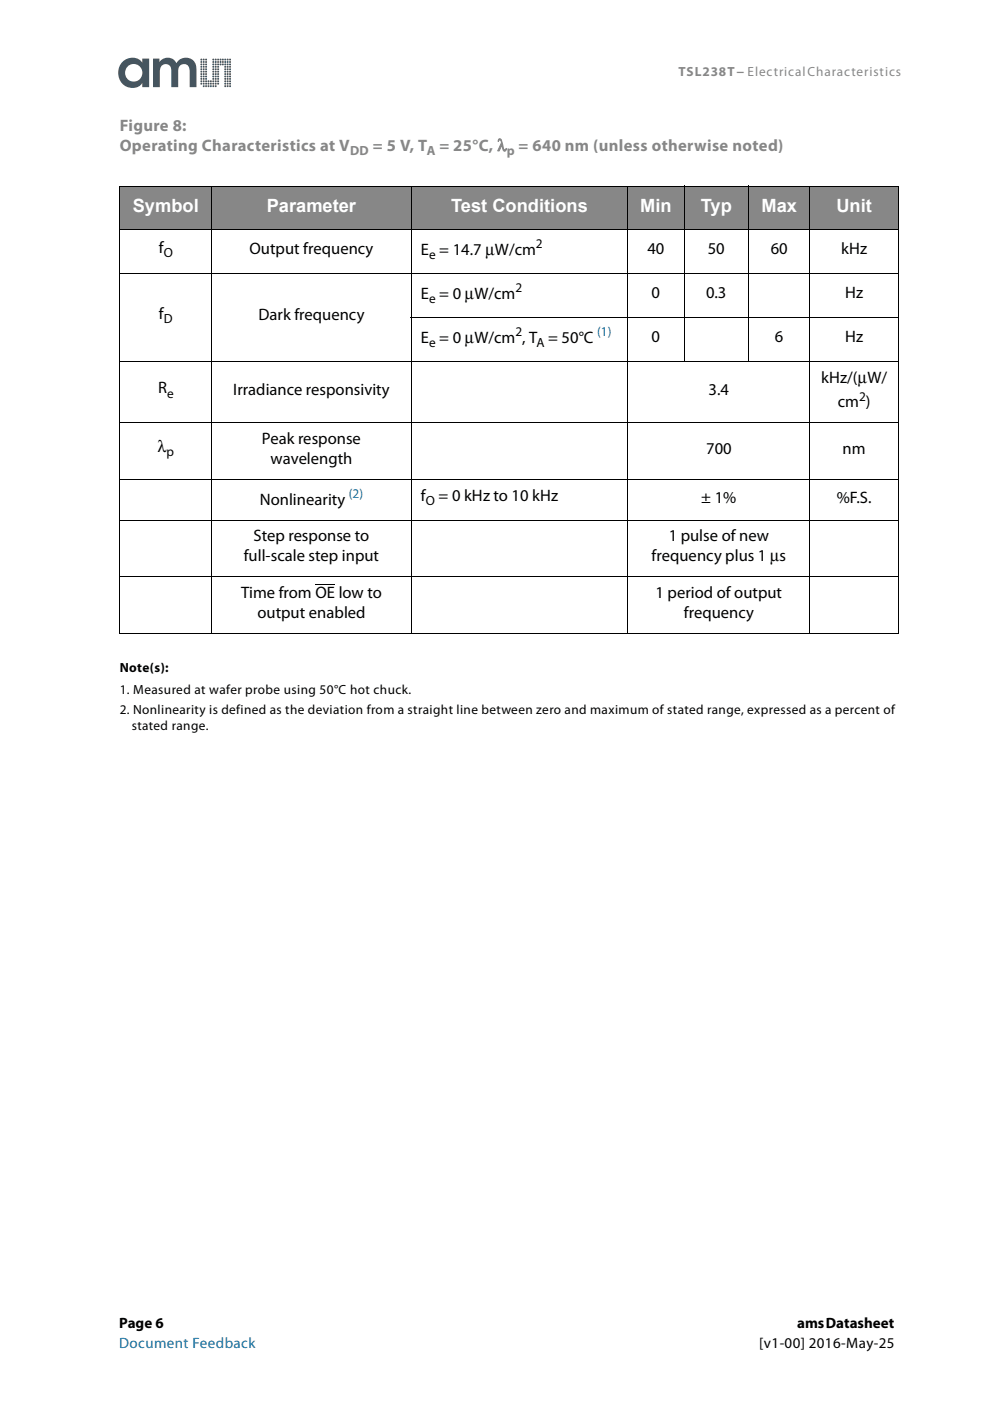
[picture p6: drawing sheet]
<svg xmlns="http://www.w3.org/2000/svg" width="210mm" height="297mm" viewBox="0 0 210 297" stroke-linecap="round" stroke-linejoin="round" font-family="sans-serif">
<g fill="#46555f">
<path d="M48.7 18.1h.2v.3h-.3z"/>
<path d="M48.6 17.6h.3v.3h-.3z"/>
<path d="M48.6 17.1h.3v.3h-.3z"/>
<path d="M48.6 16.6h.3v.3h-.3z"/>
<path d="M48.6 16.1h.3v.3l-.3-.1z"/>
<path d="M48.6 15.5l.3 .1v.3l-.3-.1z"/>
<path d="M48.6 15h.3v.3h-.3z"/>
<path d="M48.6 14.5h.3v.3h-.3z"/>
<path d="M48.6 14h.3v.3h-.3z"/>
<path d="M48.6 13.5h.3v.3h-.3z"/>
<path d="M48.6 13h.3v.3h-.3z"/>
<path d="M48.6 12.5h.3v.3h-.3z"/>
<path d="M48.1 18.1h.3v.3h-.3z"/>
<path d="M48.1 17.6h.3v.3h-.3z"/>
<path d="M48.1 17.1h.3v.3h-.3z"/>
<path d="M48.1 16.6h.3v.3h-.3z"/>
<path d="M48.1 16.1h.3v.3h-.3z"/>
<path d="M48.1 15.5l.3 .1v.3l-.3-.1z"/>
<path d="M48.1 15h.3v.3h-.3z"/>
<path d="M48.1 14.5h.3v.3h-.3z"/>
<path d="M48.1 14h.3v.3h-.3z"/>
<path d="M48.1 13.5h.3v.3h-.3z"/>
<path d="M48.1 13h.3v.3h-.3z"/>
<path d="M48.1 12.5h.3v.3h-.3z"/>
<path d="M47.6 16.1h.3v.3h-.3z"/>
<path d="M47.6 15.5l.3 .1v.3l-.3-.1z"/>
<path d="M47.6 15h.3v.3h-.3z"/>
<path d="M47.6 14.5h.3v.3h-.3z"/>
<path d="M47.6 12.5h.3v.3h-.3z"/>
<path d="M47.6 13h.3v.3h-.3z"/>
<path d="M47.6 13.5h.3v.3h-.3z"/>
<path d="M47.6 14h.3v.3h-.3z"/>
<path d="M47.6 16.6h.3v.3h-.3z"/>
<path d="M47.6 17.1h.3v.3h-.3z"/>
<path d="M47.6 17.6h.3v.3h-.3z"/>
<path d="M47.6 18.1h.3v.3h-.3z"/>
<path d="M47.1 13.5h.3v.3h-.3z"/>
<path d="M47.1 13h.3v.3h-.3z"/>
<path d="M47.1 12.5h.3v.3h-.3z"/>
<path d="M46.6 13.5h.3v.3h-.3z"/>
<path d="M46.6 13h.3v.3h-.3z"/>
<path d="M46.6 12.5h.3v.3h-.3z"/>
<path d="M46.1 17.6h.3v.3h-.3z"/>
<path d="M46.1 17.1h.3v.3h-.3z"/>
<path d="M46.1 16.6h.3v.3h-.3z"/>
<path d="M46.1 16.1h.3v.3h-.3z"/>
<path d="M46.1 15.5l.3 .1v.3l-.3-.1z"/>
<path d="M46.1 15h.3v.3h-.3z"/>
<path d="M46.1 14.5h.3v.3h-.3z"/>
<path d="M46.1 14h.3v.3h-.3z"/>
<path d="M46.1 13.5h.3v.3h-.3z"/>
<path d="M46.1 13h.3v.3h-.3z"/>
<path d="M46.1 12.5h.3v.3h-.3z"/>
<path d="M45.6 16.1h.3v.3h-.3z"/>
<path d="M45.6 15.5l.3 .1v.3l-.3-.1z"/>
<path d="M45.6 15h.3v.3h-.3z"/>
<path d="M45.6 14.5h.3v.3h-.3z"/>
<path d="M45.6 12.5h.3v.3h-.3z"/>
<path d="M45.6 13h.3v.3h-.3z"/>
<path d="M45.6 13.5h.3v.3h-.3z"/>
<path d="M45.6 14h.3v.3h-.3z"/>
<path d="M45.6 16.6h.3v.3h-.3z"/>
<path d="M45.6 17.1h.3v.3h-.3z"/>
<path d="M45.6 17.6h.3v.3h-.3z"/>
<path d="M45.6 18.1h.3v.3h-.3z"/>
<path d="M45.1 18.1h.3v.3h-.3z"/>
<path d="M45.1 17.6h.3v.3h-.3z"/>
<path d="M45.1 17.1h.3v.3h-.3z"/>
<path d="M45.1 16.6h.3v.3h-.3z"/>
<path d="M45.1 16.1h.3v.3l-.3-.1z"/>
<path d="M45.1 15.5l.3 .1v.3l-.3-.1z"/>
<path d="M45.1 15h.3v.3h-.3z"/>
<path d="M45.1 14.5h.3v.3h-.3z"/>
<path d="M45.1 14h.3v.3h-.3z"/>
<path d="M45.1 13.5h.3v.3h-.3z"/>
<path d="M45.1 13h.3v.3h-.3z"/>
<path d="M45.1 12.5h.3v.3h-.3z"/>
<path d="M44.6 17.1h.2v.3h-.2z"/>
<path d="M44.6 17.6h.2v.3h-.2z"/>
<path d="M44.5 18.1h.3v.3h-.2z"/>
<path d="M44 17.1h.4v.3h-.4z"/>
<path d="M44.1 17.6h.3v.3h-.3z"/>
<path d="M44 18.1h.3l.1 .3h-.3z"/>
<path d="M43.5 16.1h.4v.3h-.4z"/>
<path d="M43.6 15.5l.2 .1v.3l-.3-.1z"/>
<path d="M43.6 15h.2v.3h-.3z"/>
<path d="M43.5 14.5h.3v.3h-.2z"/>
<path d="M43.6 12.5h.3l-.1 .3h-.3z"/>
<path d="M43.6 13h.3l-.1 .3h-.3z"/>
<path d="M43.5 13.5h.4l-.1 .3h-.2z"/>
<path d="M43.5 14h.4l-.1 .3h-.2z"/>
<path d="M43.5 16.6h.4l-.1 .3h-.3z"/>
<path d="M43.5 17.1h.3v.3h-.3z"/>
<path d="M43.6 17.6h.2v.3h-.2z"/>
<path d="M43.5 18.1h.3v.3h-.2z"/>
<path d="M43.1 18.1h.2v.3h-.2z"/>
<path d="M43 17.6h.3v.3h-.2z"/>
<path d="M43.1 17.1h.2v.3h-.3z"/>
<path d="M43.1 16.6h.2v.3h-.3z"/>
<path d="M43 16.1h.3v.3l-.3-.1z"/>
<path d="M43.1 15.5l.2 .1v.3l-.3-.1z"/>
<path d="M43.1 15h.2v.3h-.3z"/>
<path d="M43.1 14.5h.2v.3h-.3z"/>
<path d="M43.1 14h.2v.3h-.2z"/>
<path d="M43 13.5h.3v.3h-.3z"/>
<path d="M43.1 13h.2v.3h-.2z"/>
<path d="M43.1 12.5h.2v.3h-.2z"/>
<path d="M42.5 17.6h.3v.3h-.3z"/>
<path d="M42.6 17.1h.2v.3h-.3z"/>
<path d="M42.5 16.6h.3v.3h-.3z"/>
<path d="M42.5 16.1h.3v.3h-.3z"/>
<path d="M42.5 15.5l.3 .1v.3l-.3-.1z"/>
<path d="M42.5 15h.3v.3h-.3z"/>
<path d="M42.5 14.5h.3v.3h-.3z"/>
<path d="M42.5 14h.3v.3h-.3z"/>
<path d="M42.5 13.5h.3v.3h-.3z"/>
<path d="M42.5 13h.3v.3h-.3z"/>
<path d="M26 13.1a3.2 3.2 0 0 0-.5 4.1 3.2 3.2 0 0 0 4 1.1l.7-.7v.9h1.4v-6.1h-1.4v.9a2.67 2.67 0 0 0-4.2-.2zM26.5 15.4a1.85 1.85 0 0 1 3.7 0 1.85 1.85 0 0 1-3.7 0zM32.4 12.4v6.1h1.5v-3.2a1.27 1.27 0 0 1 .7-1.6 1.27 1.27 0 0 1 1.6 .7l.1 4.1h1.5v-3.2a1.27 1.27 0 0 1 1.1-1.7 1.27 1.27 0 0 1 1.3 1.6v3.3h1.5v-2.9a2.81 2.81 0 0 0-1.7-3.3 2.29 2.29 0 0 0-2.6 1.1 2.06 2.06 0 0 0-3.6-.2v-.8z"/>
<circle cx="42.7" cy="12.6" r=".21"/>
</g>
<g fill="#878787">
<path d="M25.4 39.5h19.5v9.1h-19.5z"/>
<path d="M44.9 39.5h42.2v9.1h-42.2z"/>
<path d="M87.1 39.5h46v9.1h-46z"/>
<path d="M133.1 39.5h11.9v9.1h-11.9z"/>
<path d="M145 39.5h13.7v9.1h-13.7z"/>
<path d="M158.7 39.5h13v9.1h-13z"/>
<path d="M171.7 39.5h18.8v9.1h-18.8z"/>
</g>
<g fill="none" stroke="#000" stroke-width=".21">
<path d="M25.3 39.5h165.2M25.4 39.5v9.1M44.9 39.4v95M87.1 39.4v95M133.1 39.4v94.9M145 39.4v37.3M158.7 39.4v37.3M171.7 39.4v94.9M190.5 39.5v9.1M25.3 48.6h165.3M25.3 58h165.3M25.4 48.7v85.5"/>
<path d="M190.5 48.7v61.6M25.3 76.7h165.3M87.1 67.3h103.5M25.3 89.6h165.3M25.3 101.6h165.3M25.3 110.3h165.3M190.5 110.4v23.9M25.3 134.3h61.8M66.9 123.9h4.2M87.2 134.3h103.3M190.5 122.3h-165.2"/>
</g>
<g font-size="3.9" fill="#fff">
<text x="28.2" y="44.9">Symbol</text>
<text x="56.6" y="44.9">Parameter</text>
<text x="95.6" y="44.9">Test Conditions</text>
<text x="135.7" y="44.9">Min</text>
<text x="148.6" y="44.9">Typ</text>
<text x="161.5" y="44.9">Max</text>
<text x="177.3" y="44.9">Unit</text>
</g>
<g font-size="3.5" fill="#878787">
<text x="25.4" y="27.8">Figure 8:</text>
<text x="25.4" y="32">Operating Characteristics at V</text>
<text x="79.1" y="32">= 5 V, T</text>
<text x="93.2" y="32">= 25°C, λ</text>
<text x="110" y="32">= 640 nm (unless otherwise noted)</text>
</g>
<g font-size="3.5">
<text x="33.7" y="53.6">f</text>
<text x="52.9" y="53.9">Output frequency</text>
<text x="137.3" y="53.9">40</text>
<text x="150.1" y="53.9">50</text>
<text x="163.4" y="53.9">60</text>
<text x="178.4" y="53.9">kHz</text>
<text x="89.3" y="54">E = 14.7 μW/cm</text>
<text x="89.3" y="63.4">E = 0 μW/cm</text>
<text x="138.2" y="63.2">0</text>
<text x="149.7" y="63.2">0.3</text>
<text x="179.2" y="63.2">Hz</text>
<text x="33.7" y="67.6">f</text>
<text x="54.8" y="67.9">Dark frequency</text>
<text x="89.3" y="72.7">E = 0 μW/cm , T = 50°C</text>
<text x="138.2" y="72.6">0</text>
<text x="164.3" y="72.6">6</text>
<text x="179.2" y="72.6">Hz</text>
<text x="33.5" y="83.4">R</text>
<text x="49.4" y="83.7">Irradiance responsivity</text>
<text x="150.2" y="83.7">3.4</text>
<text x="174.1" y="81.2">kHz/(μW/</text>
<text x="177.6" y="86.3">cm )</text>
<text x="33.4" y="95.9">λ</text>
<text x="55.5" y="94.1">Peak response</text>
<text x="57.4" y="98.3">wavelength</text>
<text x="149.7" y="96.2">700</text>
<text x="178.7" y="96.2">nm</text>
<text x="55.1" y="107">Nonlinearity</text>
<text x="89.3" y="106.2">f</text>
<text x="93" y="106.2">= 0 kHz to 10 kHz</text>
<text x="148.7" y="106.6">± 1%</text>
<text x="177.4" y="106.6">%F.S.</text>
<text x="51.7" y="119">full-scale step input</text>
<text x="53.8" y="114.8">Step response to</text>
<text x="138.2" y="119">frequency plus 1 μs</text>
<text x="141.8" y="114.8">1 pulse of new</text>
<text x="51.1" y="126.8">Time from OE low to</text>
<text x="54.6" y="131">output enabled</text>
<text x="139" y="126.8">1 period of output</text>
<text x="145" y="131">frequency</text>
</g>
<g font-size="3.2">
<text x="25.3" y="281.5">Page 6</text>
<text x="169" y="281.5">ams Datasheet</text>
<text x="161" y="285.8">[v1-00] 2016-May-25</text>
</g>
<text font-size="3.2" fill="#0075b1" x="25.3" y="285.8">Document Feedback</text>
<g font-size="2.8" fill="#878787">
<text x="143.9" y="16.1">TSL238T − Electrical Characteristics</text>
<text x="74.2" y="32.9">DD</text>
<text x="90.5" y="32.9">A</text>
<text x="107.4" y="32.9">p</text>
</g>
<g font-size="2.8">
<text x="113.6" y="52.6">2</text>
<text x="34.7" y="54.5">O</text>
<text x="91" y="54.9">e</text>
<text x="91" y="64.3">e</text>
<text x="109.3" y="62">2</text>
<text x="34.7" y="68.5">D</text>
<text x="109.3" y="71.3">2</text>
<text x="91" y="73.6">e</text>
<text x="113.8" y="73.6">A</text>
<text x="35.4" y="84.3">e</text>
<text x="182.1" y="84.9">2</text>
<text x="35.3" y="96.8">p</text>
<text x="90.3" y="107.1">O</text>
<text x="25.4" y="142.5">Note(s):</text>
<text x="25.4" y="147.1">1. Measured at wafer probe using 50°C hot chuck.</text>
<text x="25.4" y="151.4">2. Nonlinearity is defined as the deviation from a straight line between zero and maximum of stated range, expressed as a percent of</text>
<text x="27.9" y="154.9">stated range.</text>
</g>
<g font-size="2.8" fill="#0075b1">
<text x="126.6" y="71.3">(1)</text>
<text x="74" y="105.6">(2)</text>
</g>
</svg>
